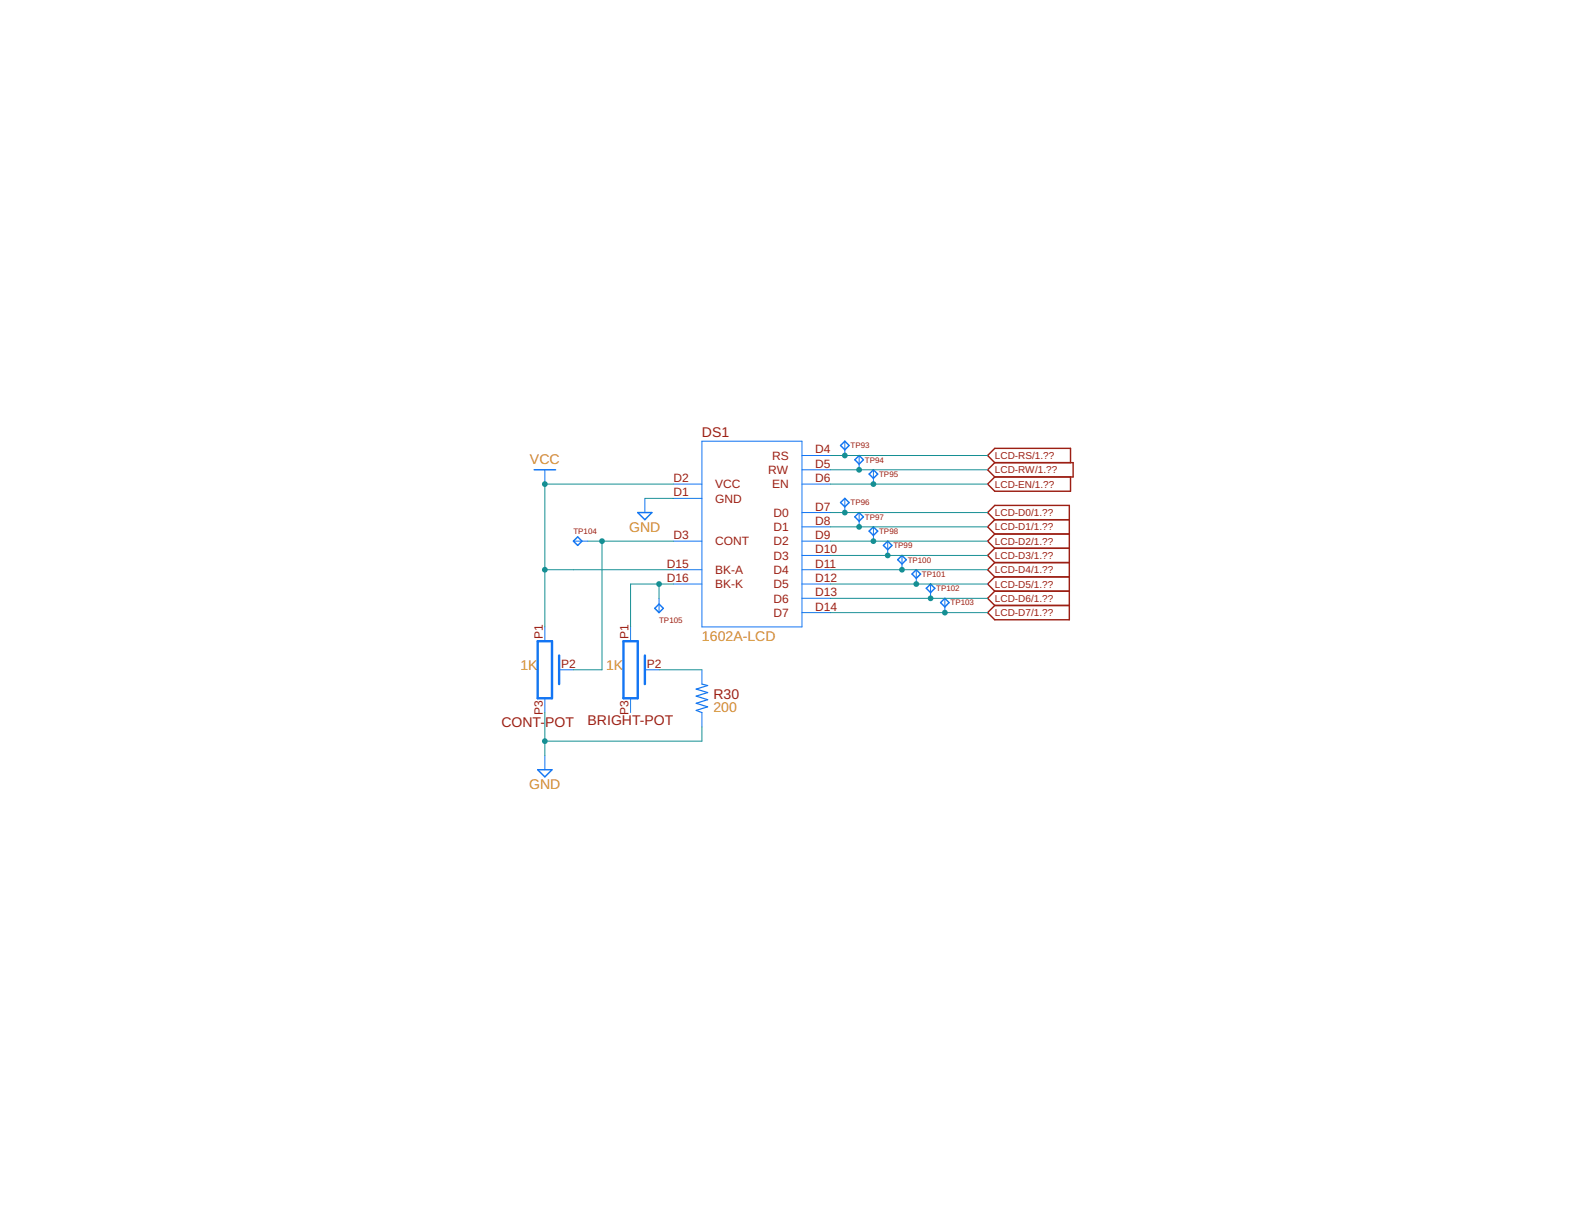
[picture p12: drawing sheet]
<svg xmlns="http://www.w3.org/2000/svg" width="279mm" height="216mm" viewBox="0 0 279 216" stroke-linecap="round" stroke-linejoin="round" font-family="sans-serif">
<g fill="none" stroke="#9c1f14" stroke-width=".25">
<path d="M176.8 82.2l-1.3-1.3 1.3-1.2h13.5v2.5M176.8 82.2h13.9v2.6h-13.9M176.8 84.8l-1.3 1.2 1.3 1.3h13.5v-2.5M176.8 82.2l-1.3 1.3 1.3 1.3M176.8 92.4l-1.3-1.3 1.3-1.3h13.3v20.3h-13.3l-1.3-1.2 1.3-1.3M176.8 92.4h13.3M176.8 92.4l-1.3 1.2 1.3 1.3M176.8 94.9h13.3M176.8 94.9l-1.3 1.3 1.3 1.2M176.8 97.4h13.3M176.8 97.4l-1.3 1.3 1.3 1.3M176.8 100h13.3"/>
<path d="M176.8 100l-1.3 1.2 1.3 1.3M176.8 102.5h13.3M176.8 102.5l-1.3 1.3 1.3 1.3M176.8 105.1h13.3M176.8 105.1l-1.3 1.2 1.3 1.3M176.8 107.6h13.3"/>
</g>
<g fill="none" stroke="#1375f4" stroke-width=".18">
<path d="M124.8 78.4h17.7v33h-17.7zM150.2 78.4v2.5M96.8 83.5v2.5M101.9 96.2h2.6M114.6 88.6v2.5M119.7 88.6h5.1M119.7 86h5.1M119.7 96.2h5.1M142.5 86h5.1M142.5 96.2h5.1M142.5 80.9h5.1M142.5 83.5h5.1"/>
<path d="M142.5 91.1h5.1M142.5 93.6h5.1M142.5 98.7h5.1M150.2 88.6v2.5M152.7 80.9v2.6M152.7 91.1v2.5M155.2 83.5v2.5M155.2 93.6v2.6M157.8 96.2v2.5M160.3 98.7v2.5M96.8 111.4v2.5M99.4 119h2.5"/>
<path d="M112.1 111.4v2.5M114.6 119h2.5M117.1 106.3v2.6M119.7 101.2h5.1M119.7 103.8h5.1M124.8 119v2.6M142.5 101.2h5.1M142.5 103.8h5.1M142.5 106.3h5.1M142.5 108.9h5.1M162.9 101.2v2.6M165.4 103.8v2.5"/>
<path d="M167.9 106.3v2.6M96.8 124.1v2.5M96.8 134.2v2.6M112.1 124.1v2.5M124.8 126.6v2.6"/>
</g>
<path d="M124.8 121.6l1 .2-2.1 .6 2.1 .7-2.1 .6 2.1 .6-2.1 .7 2.1 .6-2.1 .6 1.1 .4" fill="none" stroke="#1375f4" stroke-width=".21"/>
<g fill="none" stroke="#1375f4" stroke-width=".25">
<path d="M149.4 79.2l.8-.8 .7 .8-.7 .7zM94.9 83.5h3.8M102.7 95.4l.7 .8-.7 .7-.8-.7zM113.3 91.1h2.6l-1.3 1.3zM149.4 89.3l.8-.7 .7 .7-.7 .8zM152.7 80.9l.8 .8-.8 .8-.8-.8zM152.7 91.1l.8 .7-.8 .8-.8-.8zM155.2 83.5l.8 .7-.8 .8-.7-.8zM155.2 93.6l.8 .8-.8 .7-.7-.7zM157.8 96.2l.7 .7-.7 .8-.8-.8zM160.3 98.7l.8 .8-.8 .7-.7-.7zM116.4 108.1l.7-.8 .8 .8-.8 .8z"/>
<path d="M162.9 101.2l.7 .8-.7 .8-.8-.8zM165.4 103.8l.8 .7-.8 .8-.8-.8zM167.9 106.3l.8 .8-.8 .7-.7-.7zM95.6 136.8h2.5l-1.3 1.2z"/>
</g>
<path d="M95.6 113.9h2.5v10.2h-2.5zM99.4 116.5v5.1M110.8 113.9h2.5v10.2h-2.5zM114.6 116.5v5.1" fill="none" stroke="#1375f4" stroke-width=".42"/>
<path d="M104.5 96.2h15.2M107 96.2v22.8h-5.1" fill="none" stroke="#158f93" stroke-width=".18"/>
<circle cx="107" cy="96.2" r=".51" fill="#158f93"/>
<path d="M106.5 96.2a.51 .51 0 0 1 1 0 .51 .51 0 0 1-1 0zM106.5 96.2a.51 .51 0 0 0 1 0 .51 .51 0 0 0-1 0z" fill="#158f93"/>
<path d="M117.1 103.8v2.5M119.7 103.8h-7.6v7.6" fill="none" stroke="#158f93" stroke-width=".18"/>
<circle cx="117.1" cy="103.8" r=".51" fill="#158f93"/>
<path d="M116.6 103.8a.51 .51 0 0 1 1 0 .51 .51 0 0 1-1 0zM116.6 103.8a.51 .51 0 0 0 1 0 .51 .51 0 0 0-1 0z" fill="#158f93"/>
<path d="M147.6 80.9h27.9" fill="none" stroke="#158f93" stroke-width=".18"/>
<circle cx="150.2" cy="80.9" r=".51" fill="#158f93"/>
<path d="M149.6 80.9a.55 .55 0 0 1 1.1 0 .55 .55 0 0 1-1.1 0zM149.6 80.9a.55 .55 0 0 0 1.1 0 .55 .55 0 0 0-1.1 0z" fill="#158f93"/>
<path d="M147.6 83.5h27.9" fill="none" stroke="#158f93" stroke-width=".18"/>
<circle cx="152.7" cy="83.5" r=".51" fill="#158f93"/>
<path d="M152.2 83.5a.51 .51 0 0 1 1 0 .51 .51 0 0 1-1 0zM152.2 83.5a.51 .51 0 0 0 1 0 .51 .51 0 0 0-1 0z" fill="#158f93"/>
<path d="M147.6 86h27.9" fill="none" stroke="#158f93" stroke-width=".18"/>
<circle cx="155.2" cy="86" r=".51" fill="#158f93"/>
<path d="M154.7 86a.51 .51 0 0 1 1 0 .51 .51 0 0 1-1 0zM154.7 86a.51 .51 0 0 0 1 0 .51 .51 0 0 0-1 0z" fill="#158f93"/>
<path d="M147.6 91.1h27.9" fill="none" stroke="#158f93" stroke-width=".18"/>
<circle cx="150.2" cy="91.1" r=".51" fill="#158f93"/>
<path d="M149.6 91.1a.55 .55 0 0 1 1.1 0 .55 .55 0 0 1-1.1 0zM149.6 91.1a.55 .55 0 0 0 1.1 0 .55 .55 0 0 0-1.1 0z" fill="#158f93"/>
<path d="M147.6 93.6h27.9" fill="none" stroke="#158f93" stroke-width=".18"/>
<circle cx="152.7" cy="93.6" r=".51" fill="#158f93"/>
<path d="M152.2 93.6a.51 .51 0 0 1 1 0 .51 .51 0 0 1-1 0zM152.2 93.6a.51 .51 0 0 0 1 0 .51 .51 0 0 0-1 0z" fill="#158f93"/>
<path d="M147.6 96.2h27.9" fill="none" stroke="#158f93" stroke-width=".18"/>
<circle cx="155.2" cy="96.2" r=".51" fill="#158f93"/>
<path d="M154.7 96.2a.51 .51 0 0 1 1 0 .51 .51 0 0 1-1 0zM154.7 96.2a.51 .51 0 0 0 1 0 .51 .51 0 0 0-1 0z" fill="#158f93"/>
<path d="M147.6 98.7h27.9" fill="none" stroke="#158f93" stroke-width=".18"/>
<circle cx="157.8" cy="98.7" r=".51" fill="#158f93"/>
<path d="M157.3 98.7a.51 .51 0 0 1 1 0 .51 .51 0 0 1-1 0zM157.3 98.7a.51 .51 0 0 0 1 0 .51 .51 0 0 0-1 0z" fill="#158f93"/>
<path d="M147.6 101.2h27.9" fill="none" stroke="#158f93" stroke-width=".18"/>
<circle cx="160.3" cy="101.2" r=".51" fill="#158f93"/>
<path d="M159.8 101.2a.51 .51 0 0 1 1 0 .51 .51 0 0 1-1 0zM159.8 101.2a.51 .51 0 0 0 1 0 .51 .51 0 0 0-1 0z" fill="#158f93"/>
<path d="M147.6 103.8h27.9" fill="none" stroke="#158f93" stroke-width=".18"/>
<circle cx="162.9" cy="103.8" r=".51" fill="#158f93"/>
<path d="M162.3 103.8a.55 .55 0 0 1 1.1 0 .55 .55 0 0 1-1.1 0zM162.3 103.8a.55 .55 0 0 0 1.1 0 .55 .55 0 0 0-1.1 0z" fill="#158f93"/>
<path d="M147.6 106.3h27.9" fill="none" stroke="#158f93" stroke-width=".18"/>
<circle cx="165.4" cy="106.3" r=".51" fill="#158f93"/>
<path d="M164.9 106.3a.51 .51 0 0 1 1 0 .51 .51 0 0 1-1 0zM164.9 106.3a.51 .51 0 0 0 1 0 .51 .51 0 0 0-1 0z" fill="#158f93"/>
<path d="M147.6 108.9h27.9" fill="none" stroke="#158f93" stroke-width=".18"/>
<circle cx="167.9" cy="108.9" r=".51" fill="#158f93"/>
<path d="M167.4 108.9a.51 .51 0 0 1 1 0 .51 .51 0 0 1-1 0zM167.4 108.9a.51 .51 0 0 0 1 0 .51 .51 0 0 0-1 0z" fill="#158f93"/>
<path d="M96.8 126.6v7.6M124.8 129.2v2.5h-28" fill="none" stroke="#158f93" stroke-width=".18"/>
<circle cx="96.8" cy="131.7" r=".51" fill="#158f93"/>
<path d="M96.3 131.7a.51 .51 0 0 1 1 0 .51 .51 0 0 1-1 0zM96.3 131.7a.51 .51 0 0 0 1 0 .51 .51 0 0 0-1 0z" fill="#158f93"/>
<path d="M114.6 88.6h5.1M119.7 86h-22.9v25.4M96.8 101.2h22.9M117.1 119h7.7" fill="none" stroke="#158f93" stroke-width=".18"/>
<g fill="#158f93">
<circle cx="96.8" cy="101.2" r=".51"/>
<circle cx="96.8" cy="86" r=".51"/>
</g>
<g fill="#158f93">
<path d="M96.3 101.2a.51 .51 0 0 1 1 0 .51 .51 0 0 1-1 0zM96.3 101.2a.51 .51 0 0 0 1 0 .51 .51 0 0 0-1 0z"/>
<path d="M96.3 86a.51 .51 0 0 1 1 0 .51 .51 0 0 1-1 0zM96.3 86a.51 .51 0 0 0 1 0 .51 .51 0 0 0-1 0z"/>
</g>
<g font-size="2.5" fill="#9c1f14">
<text x="124.8" y="77.6">DS1</text>
<text x="126.8" y="124.2">R30</text>
<text x="89.1" y="129.2">CONT-</text>
<text x="96.9" y="129.2">POT</text>
<text x="104.4" y="128.9">BRIGHT-POT</text>
</g>
<g font-size="2.5" fill="#d59028">
<text x="94.2" y="82.5">VCC</text>
<text x="111.8" y="94.5">GND</text>
<text x="124.8" y="113.9">1602A-LCD</text>
<text x="92.5" y="119">1K</text>
<text x="107.7" y="119">1K</text>
<text x="126.8" y="126.5">200</text>
<text x="94.1" y="140.2">GND</text>
</g>
<g font-size="2.1" fill="#9c1f14">
<text x="137.2" y="81.7">RS</text>
<text x="144.9" y="80.6">D4</text>
<text x="144.9" y="83.1">D5</text>
<text x="119.7" y="88.2">D1</text>
<text x="119.7" y="85.7">D2</text>
<text x="127.1" y="89.3">GND</text>
<text x="127.1" y="86.8">VCC</text>
<text x="136.6" y="84.2">RW</text>
<text x="137.2" y="86.8">EN</text>
<text x="144.9" y="85.7">D6</text>
<text x="119.7" y="95.8">D3</text>
<text x="137.5" y="91.9">D0</text>
<text x="137.5" y="94.4">D1</text>
<text x="144.9" y="90.7">D7</text>
<text x="144.9" y="93.3">D8</text>
<text x="144.9" y="95.8">D9</text>
<text x="118.5" y="100.9">D15</text>
<text x="127.1" y="96.9">CONT</text>
<text x="137.5" y="96.9">D2</text>
<text x="137.5" y="99.5">D3</text>
<text x="144.9" y="98.3">D10</text>
<text x="144.9" y="100.9">D11</text>
<text x="118.5" y="103.4">D16</text>
<text x="127.1" y="102">BK-A</text>
<text x="127.1" y="104.5">BK-K</text>
<text x="137.5" y="102">D4</text>
<text x="137.5" y="104.5">D5</text>
<text x="137.5" y="107.1">D6</text>
<text x="144.9" y="103.4">D12</text>
<text x="144.9" y="106">D13</text>
<text x="96.5" y="113.6" transform="rotate(-90 96.5 113.6)">P1</text>
<text x="111.7" y="113.6" transform="rotate(-90 111.7 113.6)">P1</text>
<text x="137.5" y="109.6">D7</text>
<text x="144.9" y="108.5">D14</text>
<text x="99.7" y="118.7">P2</text>
<text x="115" y="118.7">P2</text>
<text x="96.5" y="127" transform="rotate(-90 96.5 127)">P3</text>
<text x="111.7" y="127" transform="rotate(-90 111.7 127)">P3</text>
</g>
<g font-size="1.8" fill="#9c1f14">
<text x="176.8" y="81.6">LCD-RS/1.??</text>
<text x="176.8" y="84.1">LCD-RW/1.??</text>
<text x="176.8" y="86.6">LCD-EN/1.??</text>
<text x="176.8" y="91.7">LCD-D0/1.??</text>
<text x="176.8" y="94.3">LCD-D1/1.??</text>
<text x="176.8" y="96.8">LCD-D2/1.??</text>
<text x="176.8" y="99.3">LCD-D3/1.??</text>
<text x="176.8" y="101.9">LCD-D4/1.??</text>
<text x="176.8" y="104.4">LCD-D5/1.??</text>
<text x="176.8" y="107">LCD-D6/1.??</text>
<text x="176.8" y="109.5">LCD-D7/1.??</text>
</g>
<g font-size="1.4" fill="#9c1f14">
<text x="151.2" y="79.7">TP93</text>
<text x="153.7" y="82.2">TP94</text>
<text x="151.2" y="89.8">TP96</text>
<text x="156.2" y="84.7">TP95</text>
<text x="101.9" y="94.9">TP104</text>
<text x="153.7" y="92.4">TP97</text>
<text x="156.2" y="94.9">TP98</text>
<text x="158.8" y="97.4">TP99</text>
<text x="161.3" y="100">TP100</text>
<text x="163.9" y="102.5">TP101</text>
<text x="166.4" y="105.1">TP102</text>
<text x="168.9" y="107.6">TP103</text>
<text x="117.1" y="110.6">TP105</text>
</g>
</svg>
